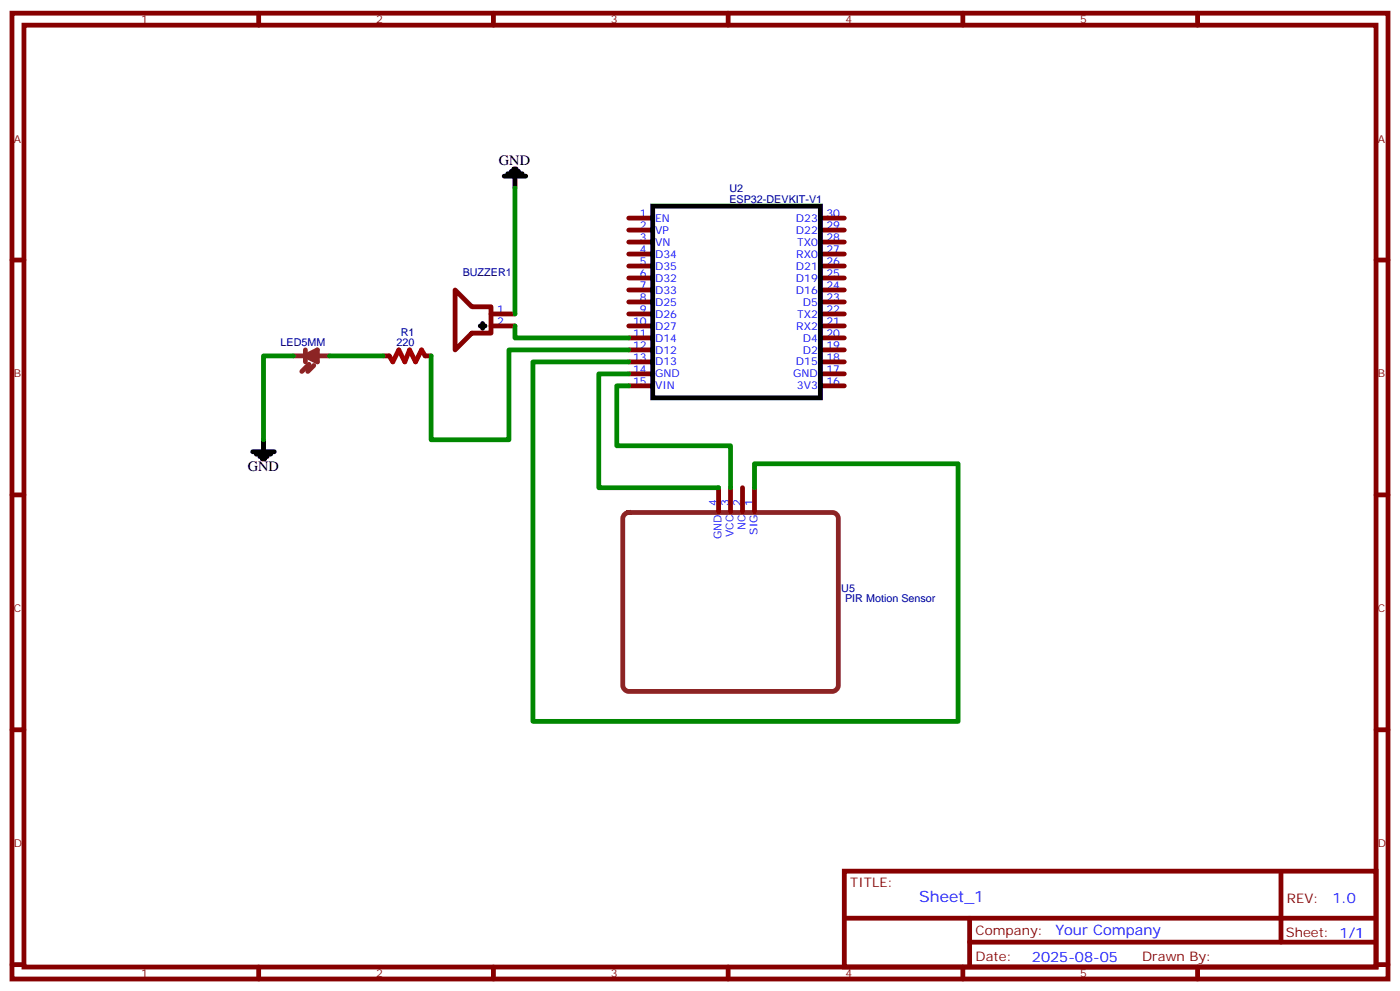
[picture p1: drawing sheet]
<svg xmlns="http://www.w3.org/2000/svg" width="412mm" height="292mm" viewBox="0 0 412 292" stroke-linecap="round" stroke-linejoin="round" font-family="sans-serif">
<g fill="none" stroke="#870000" stroke-width="1.4">
<path d="M3.5 3.9h405.4v284.3h-405.4zM7.1 7.4h398.2v277.3h-398.2zM76.2 3.9v3.5M145.3 3.9v3.5M214.5 3.9v3.5M283.6 3.9v3.5M352.8 3.9v3.5M3.5 76.6h3.6M185.2 64.2h7.1M185.2 67.7h7.1M185.2 71.3h7.1M185.2 74.8h7.1"/>
<path d="M185.2 78.3h7.1M241.7 64.2h7M241.7 67.7h7M241.7 71.3h7M241.7 74.8h7M241.7 78.3h7M405.3 76.6h3.6M134.1 85.4l4.9 4.9h5.6v7.8h-5.6l-4.9 4.9zM144.6 92.4h7.1M144.6 96h7.1M185.2 81.8h7.1M185.2 85.4h7.1"/>
<path d="M185.2 88.9h7.1M185.2 92.4h7.1M185.2 96h7.1M185.2 99.5h7.1M241.7 81.8h7M241.7 85.4h7M241.7 88.9h7M241.7 92.4h7M241.7 96h7M241.7 99.5h7M112.9 104.8h1.8M125.2 104.8h1.8"/>
<path d="M185.2 103h7.1M185.2 106.5h7.1M185.2 110.1h7.1M185.2 113.6h7.1M241.7 103h7M241.7 106.5h7M241.7 110.1h7M241.7 113.6h7M3.5 145.7h3.6M211.7 143.6v7M215.2 143.6v7M218.7 143.6v7"/>
<path d="M222.2 143.6v7M405.3 145.7h3.6M3.5 214.8h3.6M405.3 214.8h3.6M248.7 256.5h156.6v28.2h-156.6zM377.3 256.5v20.9M248.7 270.3h156.5M285.6 277.4h119.6M285.6 270.3v14.1M3.5 284h3.6M76.2 284.7v3.5M145.3 284.7v3.5"/>
<path d="M214.5 284.7v3.5M283.6 284.7v3.5M352.8 284.7v3.5M405.3 284h3.6"/>
</g>
<g fill="none" stroke="#000" stroke-width="1.4">
<path d="M148.5 51.9h6.4M149.6 51.2h4.2M150.6 50.4h2.2M151.3 49.7h.7M151.7 51.9v3.5M192.3 60.7h49.4v56.4h-49.4zM141.5 96h1.4M142.2 95.2v1.5M74.4 133h6.4M75.5 133.7h4.2M76.6 134.4h2.1M77.3 135.1h.7"/>
<path d="M77.6 129.5v3.5"/>
</g>
<path d="M86.4 104.8h10.6M90 104.8l3.5-1.8v3.5zM90 103v3.5M91 107.2l-2.1 2.2M92.4 107.6l-1.7 1.8M184 151.4l1.2-.5h60a1.76 1.76 0 0 1 1.7 1.7v49.2a1.89 1.89 0 0 1-1.7 1.8h-60a1.89 1.89 0 0 1-1.8-1.8v-49.2z" fill="none" stroke="#8c2424" stroke-width="1.4"/>
<path d="M114.7 104.8l1 1.7 1.8-3.5 1.7 3.5 1.4-3.5 1.8 3.5 1.8-3.5 1 1.8" fill="none" stroke="#a10000" stroke-width="1.4"/>
<path d="M151.7 55.4v37M151.7 96v3.5h33.5M86.4 104.8h-8.8v24.7M97 104.8h15.9M185.2 113.6h-3.5v17.6h33.5v12.4M185.2 110.1h-8.8v33.5h35.3M185.2 106.5h-28.2v105.9h125.2v-75.9h-60v7.1M185.2 103h-35.3v26.5h-22.9v-24.7" fill="none" stroke="#008700" stroke-width="1.4"/>
<text font-size="4.6" fill="#00f" x="270.8" y="265.5">Sheet_1</text>
<g font-size="4.2">
<text x="147" y="48.6">GND</text>
<text x="73" y="138.6">GND</text>
</g>
<g font-size="4.2" fill="#00f">
<text x="392.5" y="265.7">1.0</text>
<text x="310.9" y="275.3">Your Company</text>
<text x="304" y="283.1">2025-08-05</text>
</g>
<g font-size="3.9" fill="#800">
<text x="250.5" y="261.1">TITLE:</text>
<text x="379.1" y="265.7">REV:</text>
<text x="287.4" y="275.3">Company:</text>
<text x="378.7" y="275.9">Sheet: 1/1</text>
<text x="287.4" y="282.9">Date:</text>
<text x="336.4" y="283">Drawn By:</text>
</g>
<g font-size="3.2" fill="#800">
<text x="41.6" y="6.9">1</text>
<text x="110.8" y="6.9">2</text>
<text x="179.9" y="6.9">3</text>
<text x="249.1" y="6.9">4</text>
<text x="318.2" y="6.9">5</text>
<text x="4.1" y="42">A</text>
<text x="405.9" y="42">A</text>
<text x="4.1" y="111.1">B</text>
<text x="405.9" y="111.1">B</text>
<text x="4.1" y="180.3">C</text>
<text x="405.9" y="180.3">C</text>
<text x="4.1" y="249.4">D</text>
<text x="405.9" y="249.4">D</text>
<text x="41.6" y="287.7">1</text>
<text x="110.8" y="287.7">2</text>
<text x="179.9" y="287.7">3</text>
<text x="249.1" y="287.7">4</text>
<text x="318.2" y="287.7">5</text>
</g>
<g font-size="3.2" fill="#000080">
<text x="214.9" y="59.6">ESP32-DEVKIT-V1</text>
<text x="214.9" y="56.4">U2</text>
<text x="136.3" y="81.4">BUZZER1</text>
<text x="82.6" y="102">LED5MM</text>
<text x="116.8" y="102">220</text>
<text x="118" y="99">R1</text>
<text x="247.8" y="174.4">U5</text>
<text x="248.9" y="177.4">PIR Motion Sensor</text>
</g>
<g font-size="3.2" fill="#00f">
<text x="188.5" y="63.9">1</text>
<text x="193" y="65.3">EN</text>
<text x="234.5" y="65.3">D23</text>
<text x="243.4" y="63.9">30</text>
<text x="188.5" y="70.9">3</text>
<text x="188.5" y="67.4">2</text>
<text x="193" y="68.8">VP</text>
<text x="234.5" y="68.8">D22</text>
<text x="243.4" y="67.4">29</text>
<text x="243.4" y="70.9">28</text>
<text x="188.5" y="78">5</text>
<text x="188.5" y="74.4">4</text>
<text x="193" y="75.8">D34</text>
<text x="193" y="72.3">VN</text>
<text x="234.6" y="75.8">RX0</text>
<text x="234.8" y="72.3">TX0</text>
<text x="243.4" y="74.4">27</text>
<text x="243.4" y="78">26</text>
<text x="188.5" y="81.5">6</text>
<text x="193" y="82.9">D32</text>
<text x="193" y="79.4">D35</text>
<text x="234.5" y="79.4">D21</text>
<text x="234.5" y="82.9">D19</text>
<text x="243.4" y="81.5">25</text>
<text x="188.5" y="88.5">8</text>
<text x="188.5" y="85">7</text>
<text x="193" y="90">D25</text>
<text x="193" y="86.4">D33</text>
<text x="234.5" y="86.4">D16</text>
<text x="236.5" y="90">D5</text>
<text x="243.4" y="85">24</text>
<text x="243.4" y="88.5">23</text>
<text x="146.4" y="92.1">1</text>
<text x="146.4" y="95.6">2</text>
<text x="186.5" y="95.6">10</text>
<text x="188.5" y="92.1">9</text>
<text x="193" y="93.5">D26</text>
<text x="234.8" y="93.5">TX2</text>
<text x="243.4" y="92.1">22</text>
<text x="243.4" y="95.6">21</text>
<text x="186.5" y="99.1">11</text>
<text x="193" y="100.5">D14</text>
<text x="193" y="97">D27</text>
<text x="234.6" y="97">RX2</text>
<text x="236.5" y="100.5">D4</text>
<text x="243.4" y="99.1">20</text>
<text x="186.5" y="106.2">13</text>
<text x="186.5" y="102.7">12</text>
<text x="193" y="107.6">D13</text>
<text x="193" y="104.1">D12</text>
<text x="234.5" y="107.6">D15</text>
<text x="236.5" y="104.1">D2</text>
<text x="243.4" y="102.7">19</text>
<text x="243.4" y="106.2">18</text>
<text x="186.5" y="113.2">15</text>
<text x="186.5" y="109.7">14</text>
<text x="193" y="111.1">GND</text>
<text x="233.7" y="111.1">GND</text>
<text x="243.4" y="109.7">17</text>
<text x="243.4" y="113.2">16</text>
<text x="193" y="114.7">VIN</text>
<text x="234.7" y="114.7">3V3</text>
<text x="211.2" y="149" transform="rotate(-90 211.2 149)">4</text>
<text x="214.7" y="149" transform="rotate(-90 214.7 149)">3</text>
<text x="218.2" y="149" transform="rotate(-90 218.2 149)">2</text>
<text x="221.7" y="149" transform="rotate(-90 221.7 149)">1</text>
<text x="212.6" y="158.7" transform="rotate(-90 212.6 158.7)">GND</text>
<text x="216.1" y="158.1" transform="rotate(-90 216.1 158.1)">VCC</text>
<text x="219.6" y="156" transform="rotate(-90 219.6 156)">NC</text>
<text x="223.1" y="157.4" transform="rotate(-90 223.1 157.4)">SIG</text>
</g>
</svg>
